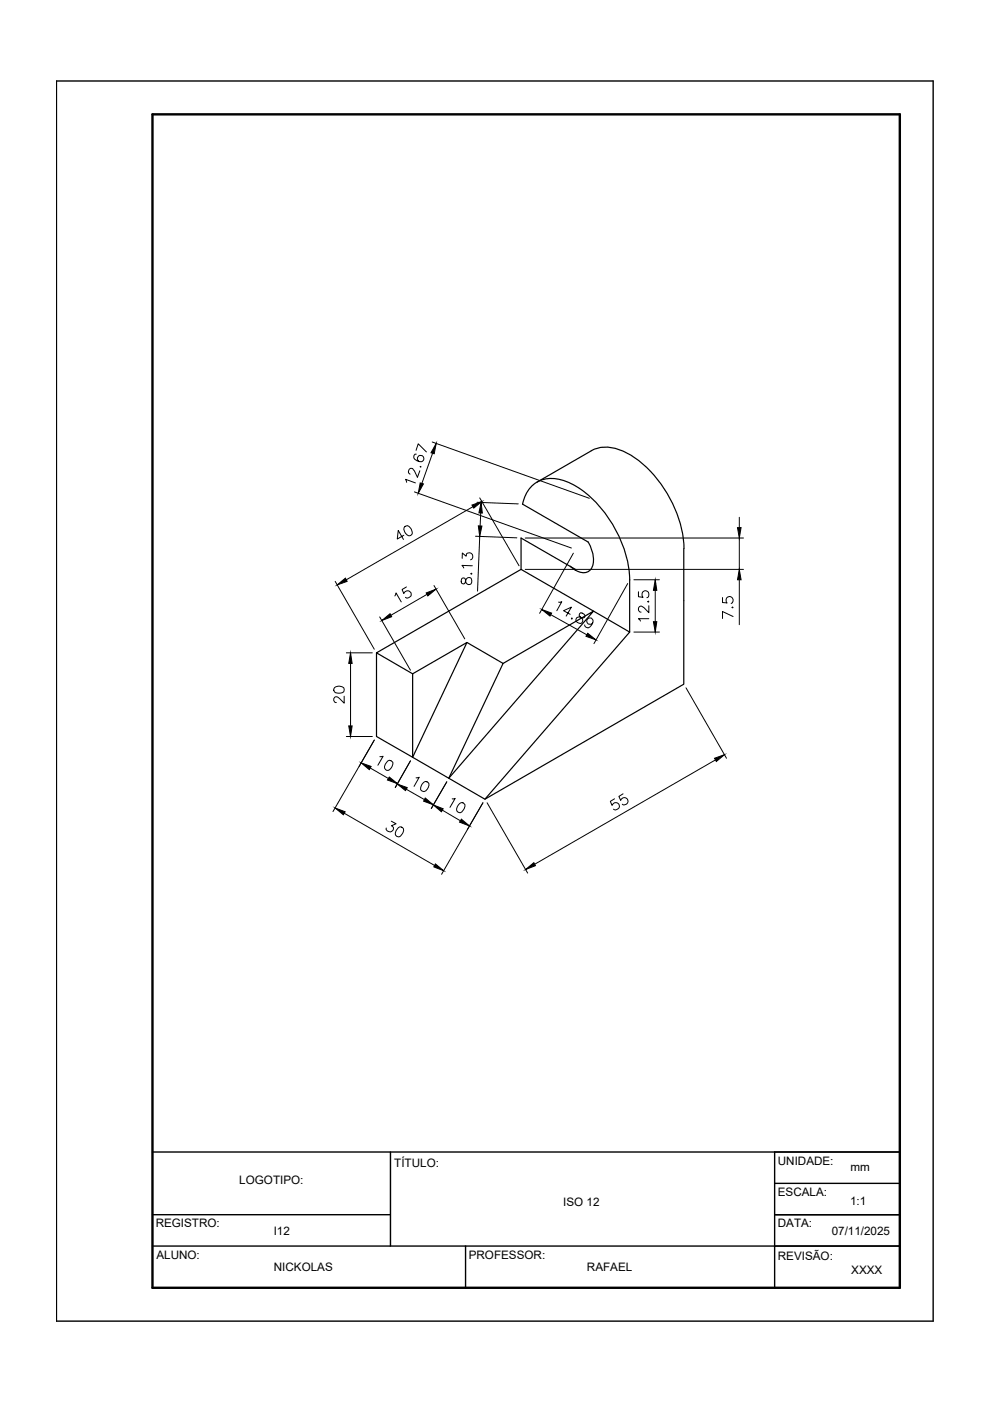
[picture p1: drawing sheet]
<svg xmlns="http://www.w3.org/2000/svg" width="210mm" height="297mm" viewBox="0 0 210 297" stroke-linecap="round" stroke-linejoin="round" font-family="sans-serif">
<!-- layer: CONTORNO 1 -->
<path d="M125.4 95.6l-11.5 6.6M125.4 95.6a8.1 8.1 0 0 1 8.1 .8 25.5 25.5 0 0 1 11.5 19.9M145 116.3v28.8l-42.2 24.3-15.3-8.8 11.5-24.4-11.5 6.7M79.8 138.4v17.8l7.7 4.4v-17.7M99 136.2l7.7 4.5-11.5 24.3 30.6-35.4-19.1 11.1M110.5 120.7l-30.7 17.7 7.7 4.5M110.5 120.7l23 13.3-30.7 35.4M110.5 120.7v-6.6l11.5 6.6v.2M120.9 120a3.4 3.4 0 0 0 4 1.1 3.6 3.6 0 0 0 .8-3.7l-1-2.5-13.9-8a6.2 6.2 0 0 1 8.6-5.1 21.2 21.2 0 0 1 10.8 9.9 23.5 23.5 0 0 1 3.3 11.2M133.5 122.9v11.1" fill="none" stroke="#000" stroke-width=".25"/>
<!-- layer: COTA -->
<g fill="none" stroke="#000" stroke-width=".21">
<path d="M88.2 95.5l.5-1.4 1.7 1.7M88.3 96.3h-.3a.75 .75 0 0 0 0 1.1 1.29 1.29 0 0 0 1.8 .1 .7 .7 0 0 0-.3-.9 .7 .7 0 0 0-1 .3 .7 .7 0 0 0 .4 1M89 99.8l-.5 1.4-.9-1.6a.51 .51 0 0 0-.9 0l-.1 .6 .3 .3M89.1 98.9l.2 .1zM91.6 93.7l33.4 11.9M91.7 96.1l-2.3 6.4M86.2 102.3l-.2-.7 2.1 .8M87.9 104.3l33.2 11.9M100.3 107.4l-26.9 15.5M100.8 113.7l8.8 .3M101.1 106.5l8.8 .3M101.7 105.6l8.4 14.4"/>
<path d="M101.7 113.7l-.5 11.6M101.9 108.7l-.1 2.8M111.4 114.1h46.2M121.6 117.3l-7.2 12.7M156.7 109.7v2.2M156.7 114.1v6.6M71.1 123.3l8.3 14.4M73.4 138.4h5.5M80.5 130.8l6.5 11.3M90.5 126l-7.6 4.5M92 124.1l6.5 11.4M111.4 120.7h46.2"/>
<path d="M116.8 130.3l7.6 4.3M118.4 127.7l.7-.1-1 1.9M120.9 130.2l-1.4-.7 1.6-.8-1.1 1.9M121.1 131.1l.2-.1v.2l-.1 .1zM122.9 130.1l-.1 .1a1.05 1.05 0 0 0 .7 1 .6 .6 0 0 1-.1 .8 .6 .6 0 0 1-.7 .1 .66 .66 0 0 1-.6-.8 .66 .66 0 0 1 1-.4l.6 .1 .3-.3a.74 .74 0 0 0-1.1-.6zM125.7 132.1a.7 .7 0 0 1-1.2 .1 .7 .7 0 0 1 .3-1.1 .7 .7 0 0 1 1 .5 1.84 1.84 0 0 1-1.1 1.5 .65 .65 0 0 1-.7-.6M133.1 123.7l-7.2 12.8M156.7 122.9v9.5M73.4 156.2h5.5M74.3 140.7v13.2M145.4 145.8l8.6 15M73 172.4l19.1 11.1"/>
<path d="M76.1 162.5l3.3-5.6-8.8 15.2M87 161.3l-3.2 5.7M94.7 165.8l-3.3 5.6M99.1 175.9l3.3-5.7-8.8 15.2M103.3 170.2l8.6 14.9M151.7 161.1l-38.3 22.1"/>
</g>
<g fill="#000" stroke="#000" stroke-width=".21">
<path d="M92.5 94l-.4 2.2-.7-.2zM89.1 102.4l.7 .2-1.1 2zM100.1 107.1l2.1-.8-1.8 1.4zM101.4 111.5h.8l-.5 2.2zM102 106.5l.3 2.3-.8-.1zM156.4 111.9h.7l-.4 2.2zM71.5 124l1.7-1.4 .4 .7zM81 131.6l1.7-1.5 .3 .7zM90.4 125.7l2-.8-1.7 1.5zM114.9 129.2l2.1 .8-.4 .6zM124.6 134.3l1.8 1.4-2.2-.8zM156.7 120.7l.4 2.2h-.7z"/>
<path d="M73.9 153.9h.8l-.4 2.3zM74.3 138.4l.4 2.3h-.8zM71.1 171.3l2.1 .8-.4 .6zM76.6 161.7l2.1 .8-.4 .7zM84.2 166.2l2.1 .8-.3 .6zM151.5 160.8l2.1-.8-1.7 1.4zM92.3 183.2l1.8 1.4-2.1-.8zM111.4 184.3l1.8-1.4 .3 .6z"/>
</g>
<!-- layer: CONTORNO 2 -->
<path d="M12 17.2h185.9v262.9h-185.9zM32.3 257.5h50.5M32.3 244.2h158.5M82.8 244.2v20M164.2 257.5h26.6M164.2 250.9h26.6M164.2 244.2v28.8M32.3 264.2h158.5M98.7 264.2v8.8" fill="none" stroke="#000" stroke-width=".3"/>
<!-- layer: CONTORNO 3 -->
<path d="M32.3 24.2h158.5v248.8h-158.5z" fill="none" stroke="#000" stroke-width=".51"/>
<g font-size="6.6">
<text x="88.2" y="115.7" transform="rotate(-90 88.2 115.7)">40</text>
<text x="82.5" y="128.8">15</text>
<text x="79" y="164.7">10</text>
<text x="94.2" y="173.6">10</text>
<text x="128.1" y="172.9">55</text>
<text x="80.8" y="178.5">30</text>
</g>
<text font-size="6.2" x="86.4" y="169">10</text>
<text font-size="5.7" x="101.2" y="125.2" transform="rotate(-90 101.2 125.2)">8.13</text>
<g font-size="5.3">
<text x="138.3" y="133" transform="rotate(-90 138.3 133)">12.5</text>
<text x="156.3" y="132.3" transform="rotate(-90 156.3 132.3)">7.5</text>
<text x="73.7" y="150.3" transform="rotate(-90 73.7 150.3)">20</text>
</g>
<g font-size="2.5">
<text x="50.7" y="251">LOGOTIPO:</text>
<text x="83.6" y="247.4">TÍTULO:</text>
<text x="164.9" y="246.9">UNIDADE:</text>
<text x="180.3" y="248.3">mm</text>
<text x="119.4" y="255.7">ISO 12</text>
<text x="164.9" y="253.6">ESCALA:</text>
<text x="180.2" y="255.5">1:1</text>
<text x="33" y="260.3">REGISTRO:</text>
<text x="58" y="261.9">I12</text>
<text x="164.9" y="260.2">DATA:</text>
<text x="176.3" y="261.9">07/11/2025</text>
<text x="33.2" y="266.9">ALUNO:</text>
<text x="58.1" y="269.5">NICKOLAS</text>
<text x="99.4" y="266.9">PROFESSOR:</text>
<text x="124.4" y="269.5">RAFAEL</text>
<text x="164.9" y="267.2">REVISÃO:</text>
<text x="180.5" y="270">XXXX</text>
</g>
</svg>
